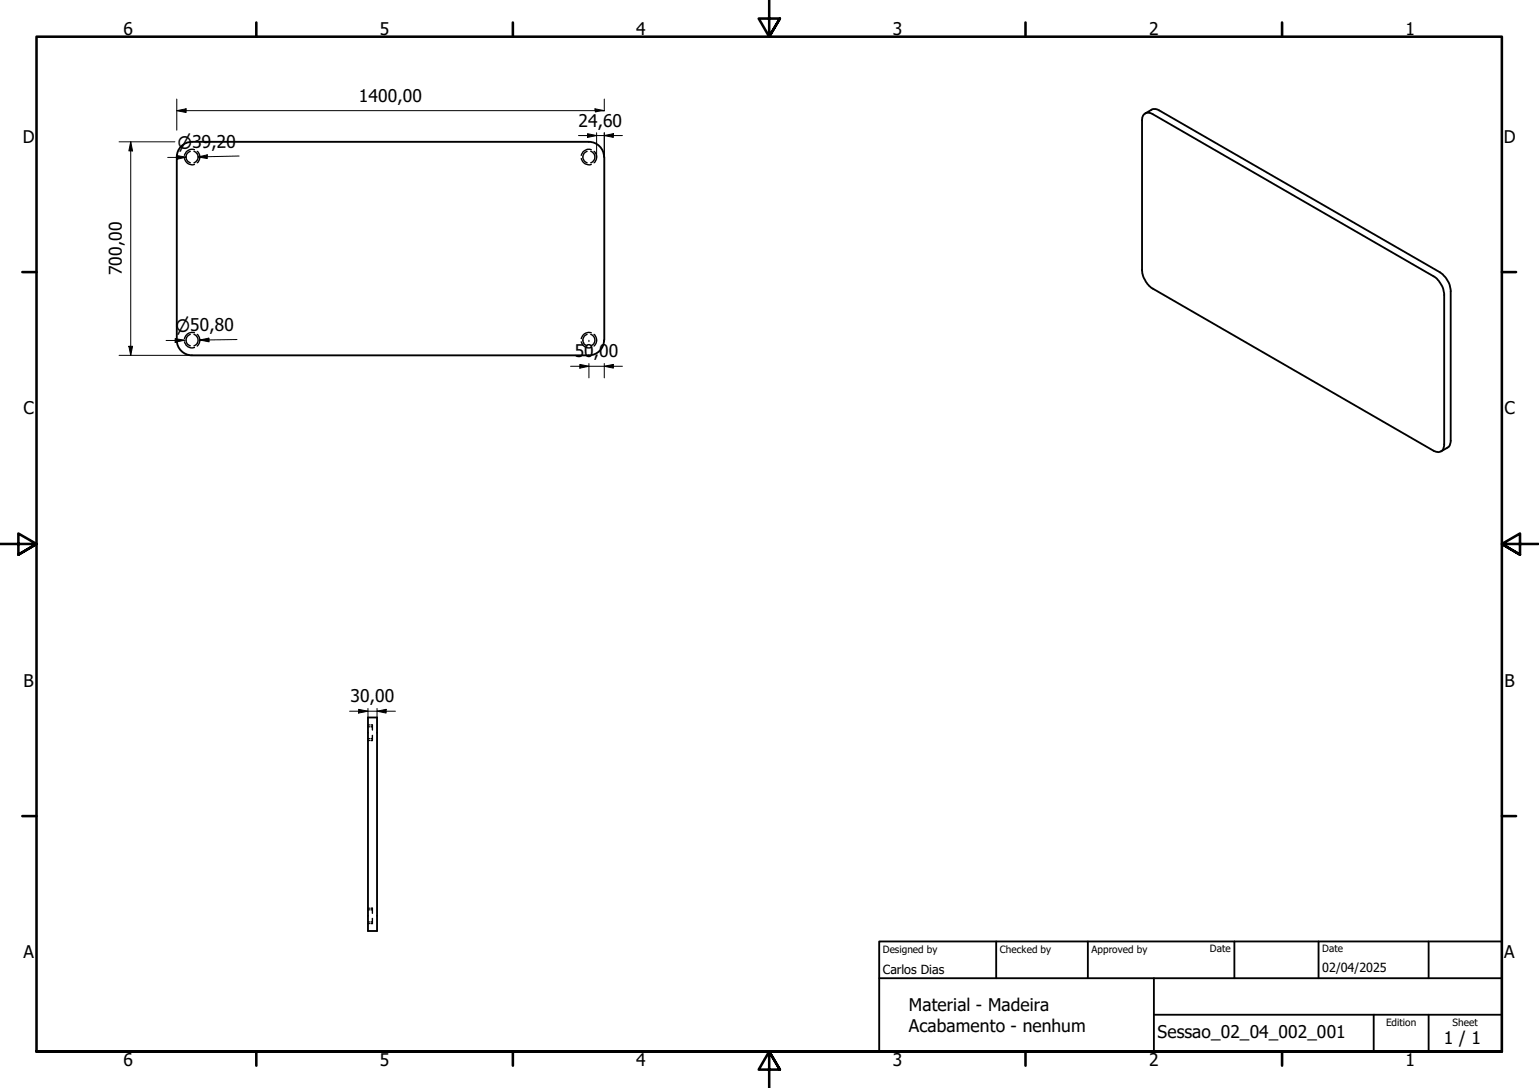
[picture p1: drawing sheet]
<svg xmlns="http://www.w3.org/2000/svg" width="420mm" height="297mm" viewBox="0 0 420 297" stroke-linecap="round" stroke-linejoin="round" font-family="sans-serif">
<!-- layer: Hidden (ISO) -->
<g fill="none" stroke="#000" stroke-width=".38">
<path d="M50.4 43.3a2.14 2.14 0 0 0 2.7 1.6M51.9 41.3a1.63 1.63 0 0 0-1.1 1.6 1.63 1.63 0 0 0 1.1 1.5M53 41.3a1.63 1.63 0 0 1 1.1 1.6 1.63 1.63 0 0 1-1.1 1.5M53.1 40.9a2.16 2.16 0 0 0-2.7 1.5M53.8 41.3a2.08 2.08 0 0 1 0 3.1M158.7 43.3a2.14 2.14 0 0 0 2.7 1.6M160.3 41.3a1.63 1.63 0 0 0-1.2 1.6 1.63 1.63 0 0 0 1.2 1.5M161.3 41.3a1.63 1.63 0 0 1 1.1 1.6 1.63 1.63 0 0 1-1.1 1.5M161.4 40.9a2.16 2.16 0 0 0-2.7 1.5M162.2 41.3a2.08 2.08 0 0 1 0 3.1M50.4 93.3a2.05 2.05 0 0 0 2.7 1.6M51.9 91.3a1.63 1.63 0 0 0-1.1 1.6 1.63 1.63 0 0 0 1.1 1.5"/>
<path d="M53 91.3a1.63 1.63 0 0 1 1.1 1.6 1.63 1.63 0 0 1-1.1 1.5M53.1 90.9a2.14 2.14 0 0 0-2.7 1.5M53.8 91.3a2.15 2.15 0 0 1 0 3.2M158.7 93.3a2.05 2.05 0 0 0 2.7 1.6M160.3 91.3a1.63 1.63 0 0 0-1.2 1.6 1.63 1.63 0 0 0 1.2 1.5M161.3 91.3a1.63 1.63 0 0 1 1.1 1.6 1.63 1.63 0 0 1-1.1 1.5M161.4 90.9a2.14 2.14 0 0 0-2.7 1.5M162.2 91.3a2.15 2.15 0 0 1 0 3.2M100.5 198.4h.3M100.5 197.9h.3M101.3 197.9h.4v1.4M101.3 198.4h.4"/>
<path d="M100.5 201.7h.3M100.5 202.2h.3M101.3 201.7h.4M101.7 200.8v1.4h-.4M100.5 248.4h.3M100.5 251.7h.3M100.5 248h.3M100.5 252.1h.3M101.3 248h.4v1.4M101.3 248.4h.4M101.3 251.7h.4M101.7 250.7v1.4h-.4"/>
</g>
<!-- layer: Visible (ISO) -->
<path d="M160.8 38.7a4.2 4.2 0 0 1 4.1 4.2M160.8 38.7h-108.4a4.2 4.2 0 0 0-4.1 4.2v50M312.3 31.2a1.89 1.89 0 0 1 2.4 0l76.7 44.2a6.6 6.6 0 0 1 2.9 5.1v40.8a1.8 1.8 0 0 1-.9 1.9 1.8 1.8 0 0 1-2-.2l-76.7-44.2a6.9 6.9 0 0 1-2.9-5.1v-41.1zM312.7 31l1.7-1a2.13 2.13 0 0 1 2.1 .1l76.6 44.2a6.9 6.9 0 0 1 2.9 5.2v41.1a1.82 1.82 0 0 1-.8 1.6l-1.8 1M165 42.8v50.1M48.3 92.9a4.2 4.2 0 0 0 4.1 4.1h108.4M164.9 92.9a4.2 4.2 0 0 1-4.2 4.1M100.5 195.9h2.4v58.3h-2.4z" fill="none" stroke="#000" stroke-width=".51"/>
<!-- layer: Border (ISO) -->
<g fill="none" stroke="#000" stroke-width=".7">
<path d="M70 6.1v3.9M140 6.1v3.9M210 0v10l-2.9-4.9h5.8l-2.9 4.9 2.9-4.9M280 6.1v3.9M350 6.1v3.9M6.1 74.3h3.9M410 74.3h3.9M0 148.5h10l-5-2.8v5.7l5-2.9-5 2.9M420 148.5h-10l5-2.8v5.7l-5-2.9 5 2.9M6.1 222.8h3.9M410 222.8h3.9M10 287.1v-277.1h400v277.1h-400h400"/>
<path d="M70 287.1v3.8M140 287.1v3.8M212.9 292l-2.9-4.9 2.9 4.9h-5.8l2.9-4.9v9.9M280 287.1v3.8M350 287.1v3.8"/>
</g>
<!-- layer: Title (ISO) -->
<path d="M240 257h170v30.1h-170zM272 257v10.1M297 257v10.1M337 257v10.1M360 257v10.1M390 257v10.1M240 267.1h170M315 277h95M315 267.1v20M375 277v10.1M390 277v10.1" fill="none" stroke="#000" stroke-width=".51"/>
<!-- layer: Dimension (ISO) -->
<g fill="none" stroke="#000" stroke-width=".27">
<path d="M32.5 38.7h15.3M35.7 38.7l.5 2.5h-1zM35.7 38.7v58.3M48.3 30.2l2.5-.5v1zM48.3 30.2h116.7M48.3 27v8.5M157.9 37h12M160.4 36.5l2.5 .5-2.5 .5zM162.9 36.2v6.6M165 37l2.4-.5v1zM165 30.2l-2.6-.5v.6M165 30.2l-.5 .1"/>
<path d="M165 27v3.3M165 36.2v6.6M48.3 42.2v.6M48.3 42.5l2.5 .4-2.5 .6zM50.8 42.9l-5 .1M54.1 42.8l2.5-.5v1zM65.3 42.6l-11.2 .2h2.5M32.5 97h20M35.2 94.5h1l-.5 2.5zM47.8 92.4l2.6 .5-2.6 .6zM50.4 92.9h-5.1M54.5 92.8l2.5-.5 .1 1z"/>
<path d="M64.7 92.7l-10.2 .1h2.6M155.8 100h14.1M158.3 99.5l2.5 .5-2.5 .5zM160.8 92.9v.4M160.8 99.2v4M165 100l2.4-.5v1zM165 92.9v.4M165 99.2v4M95.4 194.2h12.5M97.9 193.7l2.6 .5-2.6 .5zM100.5 193.4v2.5M102.9 194.2l2.5-.5v1z"/>
<path d="M102.9 193.4v2.5"/>
</g>
<g fill="#000">
<path d="M48.3 30.2l2.5-.5v1zM160.4 36.5l2.5 .5-2.5 .5zM162.4 29.7l2.6 .5-2.6 .5zM165 37l2.4-.5v1zM35.7 38.7l.5 2.5h-1zM48.3 42.5l2.5 .4-2.5 .6zM54.1 42.8l2.5-.5v1zM35.2 94.5h1l-.5 2.5zM47.8 92.4l2.6 .5-2.6 .6zM54.5 92.8l2.5-.5 .1 1zM165 100l2.4-.5v1zM158.3 99.5l2.5 .5-2.5 .5z"/>
<path d="M97.9 193.7l2.6 .5-2.6 .5zM102.9 194.2l2.5-.5v1z"/>
</g>
<g font-size="4.8">
<text x="33.7" y="9.6">6</text>
<text x="103.7" y="9.6">5</text>
<text x="173.7" y="9.6">4</text>
<text x="243.7" y="9.6">3</text>
<text x="313.7" y="9.6">2</text>
<text x="383.7" y="9.6">1</text>
<text x="98" y="27.8">1400,00</text>
<text x="157.9" y="34.7">24,60</text>
<text x="6.2" y="38.9">D</text>
<text x="410.5" y="38.9">D</text>
<text x="33.3" y="75.2" transform="rotate(-90 33.3 75.2)">700,00</text>
<text x="156.9" y="97.6">50,00</text>
<text x="6.4" y="113.1">C</text>
<text x="410.7" y="113.1">C</text>
<text x="6.4" y="187.4">B</text>
<text x="95.7" y="191.8">30,00</text>
<text x="410.7" y="187.4">B</text>
<text x="6.4" y="261.7">A</text>
<text x="410.7" y="261.7">A</text>
<text x="248.1" y="276">Material - Madeira</text>
<text x="248.1" y="281.7">Acabamento - nenhum</text>
<text x="316" y="283.4">Sessao_02_04_002_001</text>
<text x="394.2" y="285">1 / 1</text>
<text x="33.7" y="290.9">6</text>
<text x="103.7" y="290.9">5</text>
<text x="173.7" y="290.9">4</text>
<text x="243.7" y="290.9">3</text>
<text x="313.7" y="290.9">2</text>
<text x="383.7" y="290.9">1</text>
</g>
<g font-size="4.6">
<text x="48.6" y="40.6" transform="rotate(-1 48.6 40.6)">⌀39,20</text>
<text x="48" y="90.5" transform="rotate(-1 48 90.5)">⌀50,80</text>
</g>
<g font-size="3.4">
<text x="241" y="266">Carlos Dias</text>
<text x="361" y="265.5">02/04/2025</text>
</g>
<g font-size="2.7">
<text x="241" y="260.1">Designed by</text>
<text x="273" y="260.1">Checked by</text>
<text x="298" y="260.1">Approved by</text>
<text x="330.3" y="260">Date</text>
<text x="361" y="260">Date</text>
<text x="378.4" y="280.1">Edition</text>
<text x="396.6" y="280.1">Sheet</text>
</g>
</svg>
